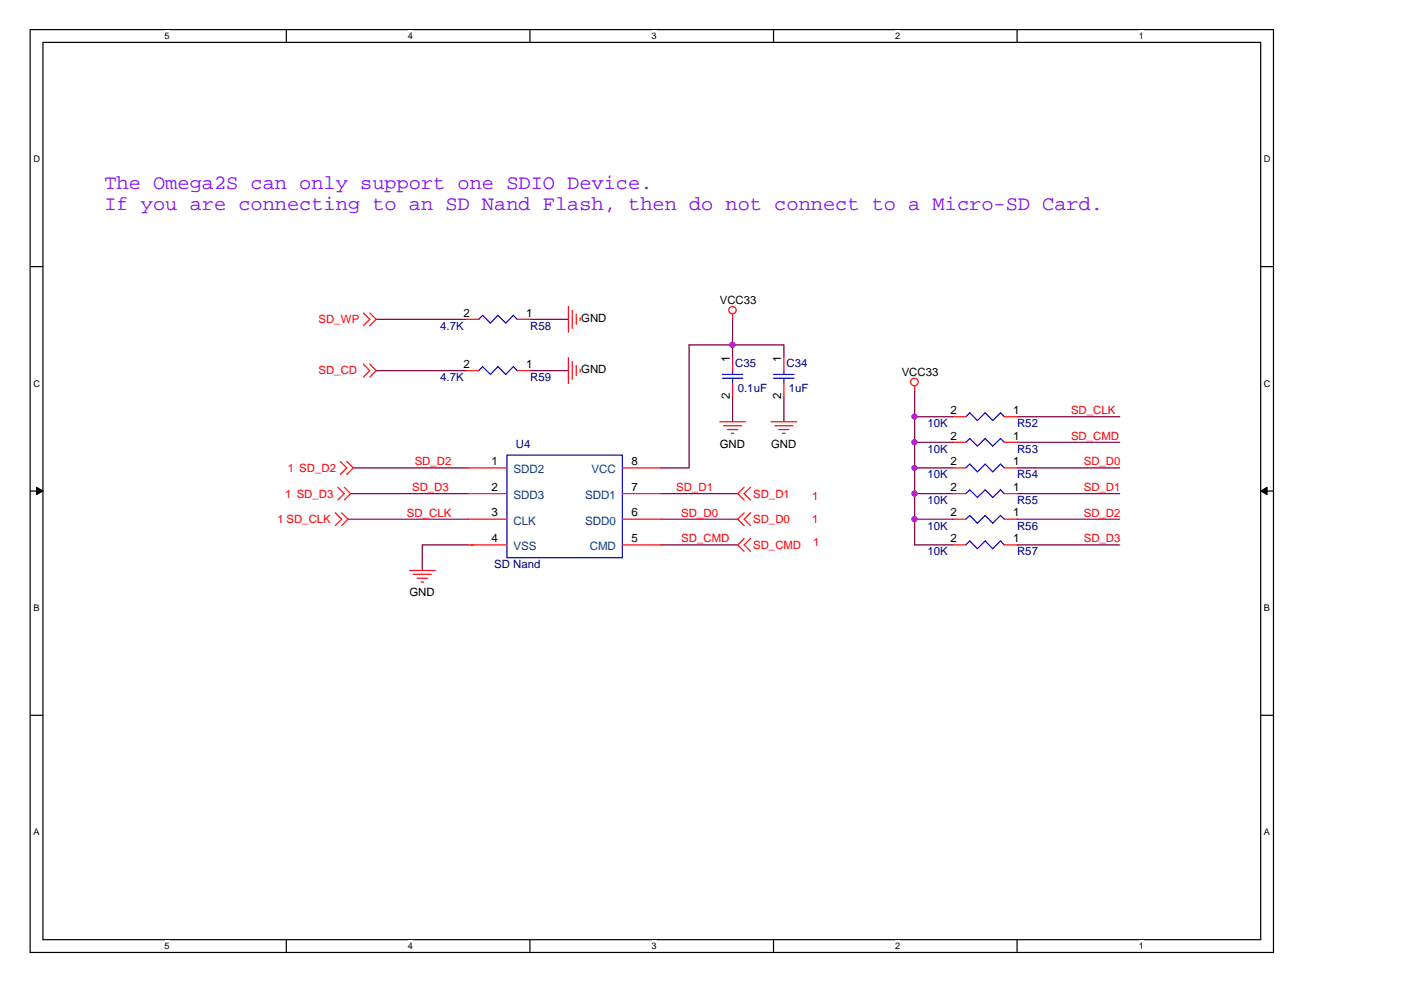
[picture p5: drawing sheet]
<svg xmlns="http://www.w3.org/2000/svg" width="297mm" height="210mm" viewBox="0 0 297 210" stroke-linecap="round" stroke-linejoin="round" font-family="sans-serif">
<path d="M6.4 6.3h263.6v195.6h-263.6zM9.1 9h258.2v190.2h-258.2z" fill="none" stroke="#000" stroke-width=".25"/>
<g fill="#fff">
<path d="M34.9 6.5h1v2.2h-1z"/>
<path d="M34.9 199.4h1v2.2h-1z"/>
</g>
<path d="M60.7 6.3v2.7M60.7 199.2v2.7" fill="none" stroke="#000" stroke-width=".25"/>
<g fill="#fff">
<path d="M86.5 6.5h1v2.2h-1z"/>
<path d="M86.5 199.4h1v2.2h-1z"/>
</g>
<path d="M112.4 6.3v2.7M112.4 199.2v2.7" fill="none" stroke="#000" stroke-width=".25"/>
<g fill="#fff">
<path d="M138.1 6.5h1.1v2.2h-1.1z"/>
<path d="M138.1 199.4h1.1v2.2h-1.1z"/>
</g>
<path d="M164 6.3v2.7M164 199.2v2.7" fill="none" stroke="#000" stroke-width=".25"/>
<g fill="#fff">
<path d="M189.8 6.5h1v2.2h-1z"/>
<path d="M189.8 199.4h1v2.2h-1z"/>
</g>
<path d="M215.6 6.3v2.7M215.6 199.2v2.7" fill="none" stroke="#000" stroke-width=".25"/>
<g fill="#fff">
<path d="M241.4 6.5h1.1v2.2h-1.1z"/>
<path d="M241.4 199.4h1.1v2.2h-1.1z"/>
<path d="M7.1 32.7h1.3v2.2h-1.3z"/>
<path d="M268 32.7h1.3v2.2h-1.3z"/>
<path d="M7.1 80.2h1.3v2.2h-1.3z"/>
<path d="M268 80.2h1.3v2.2h-1.3z"/>
</g>
<path d="M6.4 56.5h2.7M267.3 56.5h2.7" fill="none" stroke="#000" stroke-width=".25"/>
<g fill="#fff">
<path d="M7.1 127.8h1.2v2.2h-1.2z"/>
<path d="M268 127.8h1.2v2.2h-1.2z"/>
</g>
<path d="M6.4 104.1h2.7M267.3 104.1h2.7" fill="none" stroke="#000" stroke-width=".25"/>
<g fill="#000" stroke="#000" stroke-width=".21">
<path d="M7.7 103.3l1.4 .8-1.4 .8z" fill-rule="evenodd"/>
<path d="M267.3 104.1l1.3-.8v1.6z" fill-rule="evenodd"/>
</g>
<g fill="#fff">
<path d="M7.1 175.3h1.2v2.2h-1.2z"/>
<path d="M268 175.3h1.2v2.2h-1.2z"/>
</g>
<path d="M6.4 151.7h2.7M267.3 151.7h2.7" fill="none" stroke="#000" stroke-width=".25"/>
<g fill="none" stroke="#800040" stroke-width=".25">
<path d="M79.8 67.7h19M79.8 78.6h19M112.4 67.7h8.1M112.4 78.6h8.1M155.3 67.7v8.1M166.2 75.8v-2.7h-20.1v26.1h-6M74.9 99.2h24.4M155.3 84v5.4M166.2 84v5.4M193.9 82.9v32.6h8.2M193.9 88.4h8.2M193.9 93.8h8.2"/>
<path d="M193.9 99.2h8.2M215.6 88.4h21.8M215.6 93.8h21.8M215.6 99.2h21.8M73.8 110.1h25.5M74.3 104.7h25M99.3 115.5h-9.8v5.5M99.9 115.5h.5M140.1 115.5h16.3M140.1 110.1h16.3M140.1 104.7h16.3M193.9 110.1h8.2"/>
<path d="M193.9 104.7h8.2M215.6 115.5h21.8M215.6 110.1h21.8M215.6 104.7h21.8"/>
</g>
<g fill="#f0f" stroke="#f0f" stroke-width=".25">
<circle cx="193.9" cy="93.8" r=".52"/>
<circle cx="193.9" cy="88.3" r=".51"/>
<circle cx="193.9" cy="99.2" r=".51"/>
<circle cx="193.9" cy="110.1" r=".52"/>
<circle cx="193.9" cy="104.6" r=".52"/>
<circle cx="155.3" cy="73.1" r=".54"/>
</g>
<g fill="none" stroke="#f00" stroke-width=".25">
<path d="M77 66.4l1.4 1.3-1.4 1.4M77 77.2l1.4 1.4-1.4 1.3M78.4 66.4l1.4 1.3-1.4 1.4M78.4 77.2l1.4 1.4-1.4 1.3M98.8 78.6h2.7M98.8 67.7h2.7M109.6 78.6h2.8M109.6 67.7h2.8M120.5 65v5.4M120.5 75.8v5.5M121.3 65.8v3.8M121.3 76.7v3.7"/>
<path d="M122.2 66.6v2.2M122.2 77.5v2.1M123 67.4v.6M123 78.3v.5M155.3 66.6v1.1M155.3 75.8v2.8M166.2 75.8v2.8M72.1 97.8l1.4 1.4-1.4 1.4M73.5 97.8l1.4 1.4-1.4 1.4M99.3 99.2h8.2M132 99.2h8.1M152.6 89.4h5.4"/>
<path d="M153.4 90.3h3.8M154.2 91.1h2.2M155.1 91.9h.5M155.3 81.3v2.7M163.5 89.4h5.4M164.3 90.3h3.8M165.1 91.1h2.2M165.9 91.9h.6M166.2 81.3v2.7M193.9 81.8v1.1M202.1 93.8h2.7M202.1 88.4h2.7"/>
<path d="M202.1 99.2h2.7M212.9 93.8h2.7M212.9 88.4h2.7M212.9 99.2h2.7M71.1 108.7l1.3 1.4-1.3 1.3M71.6 103.3l1.4 1.4-1.4 1.3M72.4 108.7l1.4 1.4-1.4 1.3M73 103.3l1.3 1.4-1.3 1.3M99.3 104.7h8.2M99.3 115.5h8.2M99.3 110.1h8.2M132 104.7h8.1"/>
<path d="M132 115.5h8.1M132 110.1h8.1M157.8 103.3l-1.4 1.4 1.4 1.3M157.8 114.2l-1.4 1.3 1.4 1.4M157.8 108.7l-1.4 1.4 1.4 1.3M159.1 103.3l-1.3 1.4 1.3 1.3M159.1 114.2l-1.3 1.3 1.3 1.4M159.1 108.7l-1.3 1.4 1.3 1.3M202.1 104.7h2.7M202.1 115.5h2.7M202.1 110.1h2.7M212.9 104.7h2.7"/>
<path d="M212.9 115.5h2.7M212.9 110.1h2.7M86.8 121h5.5M87.6 121.8h3.8M88.5 122.6h2.1M89.3 123.4h.5"/>
<circle cx="155.3" cy="65.8" r=".78"/>
<circle cx="193.9" cy="81" r=".81"/>
</g>
<g fill="none" stroke="#00f" stroke-width=".25">
<path d="M101.5 78.6l.8-.9 1.7 1.7 1.6-1.7 1.6 1.7 1.6-1.7 .8 .9M101.5 67.7l.8-.8 1.7 1.6 1.6-1.6 1.6 1.6 1.6-1.6 .8 .8M153.2 79.4h4.3M155.3 78.6v.8M164 79.4h4.4M166.2 78.6v.8M107.5 96.5h24.5v21.8h-24.5zM153.2 80.2h4.3M155.3 80.2v1.1M164 80.2h4.4M166.2 80.2v1.1M204.8 93.8l.8-.8 1.6 1.6 1.7-1.6 1.6 1.6 1.6-1.6 .8 .8"/>
<path d="M204.8 88.4l.8-.9 1.6 1.7 1.7-1.7 1.6 1.7 1.6-1.7 .8 .9M204.8 99.2l.8-.8 1.6 1.6 1.7-1.6 1.6 1.6 1.6-1.6 .8 .8M204.8 104.7l.8-.8 1.6 1.6 1.7-1.6 1.6 1.6 1.6-1.6 .8 .8M204.8 115.5l.8-.8 1.6 1.6 1.7-1.6 1.6 1.6 1.6-1.6 .8 .8M204.8 110.1l.8-.8 1.6 1.6 1.7-1.6 1.6 1.6 1.6-1.6 .8 .8"/>
</g>
<g font-size="4.3" fill="#8000ff">
<text x="22.1" y="40.1">The Omega2S can only support one SDIO Device.</text>
<text x="22.1" y="44.5">If you are connecting to an SD Nand Flash, then do not connect to a Micro-SD Card.</text>
</g>
<g font-size="2.5">
<text x="98.3" y="67.1">2</text>
<text x="111.5" y="67.1">1</text>
<text x="98.3" y="78">2</text>
<text x="111.5" y="78">1</text>
<text x="154.7" y="76.7" transform="rotate(-90 154.7 76.7)">1</text>
<text x="165.6" y="76.7" transform="rotate(-90 165.6 76.7)">1</text>
<text x="154.7" y="84.6" transform="rotate(-90 154.7 84.6)">2</text>
<text x="165.6" y="84.6" transform="rotate(-90 165.6 84.6)">2</text>
<text x="201.5" y="87.8">2</text>
<text x="214.8" y="87.8">1</text>
<text x="201.5" y="93.2">2</text>
<text x="214.8" y="93.2">1</text>
<text x="104.2" y="98.6">1</text>
<text x="133.9" y="98.6">8</text>
<text x="201.5" y="98.6">2</text>
<text x="214.8" y="98.6">1</text>
<text x="104.2" y="104.1">2</text>
<text x="133.9" y="104.1">7</text>
<text x="201.5" y="104.1">2</text>
<text x="214.8" y="104.1">1</text>
<text x="104.2" y="109.5">3</text>
<text x="133.9" y="109.5">6</text>
<text x="201.5" y="109.5">2</text>
<text x="214.8" y="109.5">1</text>
<text x="104.2" y="114.9">4</text>
<text x="133.9" y="114.9">5</text>
<text x="201.5" y="114.9">2</text>
<text x="214.8" y="114.9">1</text>
</g>
<g font-size="2.5" fill="#004080">
<text x="108.8" y="100.3">SDD2</text>
<text x="125.4" y="100.3">VCC</text>
<text x="108.8" y="105.8">SDD3</text>
<text x="124" y="105.8">SDD1</text>
<text x="108.8" y="111.2">CLK</text>
<text x="124" y="111.2">SDD0</text>
<text x="108.8" y="116.7">VSS</text>
<text x="125.1" y="116.7">CMD</text>
</g>
<g font-size="2.4">
<text x="152.6" y="64.4">VCC33</text>
<text x="123.2" y="68.3">GND</text>
<text x="123.2" y="79.1">GND</text>
<text x="191.2" y="79.7">VCC33</text>
<text x="152.6" y="94.9">GND</text>
<text x="163.5" y="94.9">GND</text>
<text x="86.8" y="126.4">GND</text>
</g>
<g font-size="2.4" fill="#f00">
<text x="67.5" y="68.6">SD_WP</text>
<text x="67.5" y="79.4">SD_CD</text>
<text x="227.1" y="87.8">SD_CLK</text>
<text x="227.1" y="93.2">SD_CMD</text>
<text x="61" y="100">1 SD_D2</text>
<text x="87.9" y="98.7">SD_D2</text>
<text x="229.8" y="98.7">SD_D0</text>
<text x="60.5" y="105.5">1 SD_D3</text>
<text x="87.4" y="104.1">SD_D3</text>
<text x="143.4" y="104.1">SD_D1</text>
<text x="159.7" y="105.5">SD_D1</text>
<text x="172.2" y="106.1">1</text>
<text x="229.8" y="104.1">SD_D1</text>
<text x="58.8" y="110.9">1 SD_CLK</text>
<text x="86.3" y="109.5">SD_CLK</text>
<text x="144.4" y="109.5">SD_D0</text>
<text x="159.7" y="110.9">SD_D0</text>
<text x="172.2" y="110.9">1</text>
<text x="229.8" y="109.5">SD_D2</text>
<text x="144.4" y="115">SD_CMD</text>
<text x="159.7" y="116.4">SD_CMD</text>
<text x="172.4" y="115.8">1</text>
<text x="229.8" y="115">SD_D3</text>
</g>
<g font-size="2.4" fill="#000080">
<text x="93.3" y="69.9">4.7K</text>
<text x="112.4" y="69.9">R58</text>
<text x="155.9" y="77.8">C35</text>
<text x="166.8" y="77.8">C34</text>
<text x="93.3" y="80.8">4.7K</text>
<text x="112.4" y="80.8">R59</text>
<text x="156.4" y="83.2">0.1uF</text>
<text x="167.3" y="83.2">1uF</text>
<text x="109.4" y="94.9">U4</text>
<text x="196.6" y="96">10K</text>
<text x="196.6" y="90.6">10K</text>
<text x="215.6" y="96">R53</text>
<text x="215.6" y="90.6">R52</text>
<text x="196.6" y="101.4">10K</text>
<text x="215.6" y="101.4">R54</text>
<text x="196.6" y="106.9">10K</text>
<text x="215.6" y="106.9">R55</text>
<text x="196.6" y="112.3">10K</text>
<text x="215.6" y="112.3">R56</text>
<text x="196.6" y="117.7">10K</text>
<text x="215.6" y="117.7">R57</text>
<text x="104.8" y="120.5">SD Nand</text>
</g>
<g font-size="1.9">
<text x="34.9" y="8.3">5</text>
<text x="86.5" y="8.3">4</text>
<text x="138.1" y="8.3">3</text>
<text x="189.8" y="8.3">2</text>
<text x="241.4" y="8.3">1</text>
<text x="7.1" y="34.4">D</text>
<text x="268" y="34.4">D</text>
<text x="7.1" y="82">C</text>
<text x="268" y="82">C</text>
<text x="7.1" y="129.6">B</text>
<text x="268" y="129.6">B</text>
<text x="7.1" y="177.1">A</text>
<text x="268" y="177.1">A</text>
<text x="34.9" y="201.2">5</text>
<text x="86.5" y="201.2">4</text>
<text x="138.1" y="201.2">3</text>
<text x="189.8" y="201.2">2</text>
<text x="241.4" y="201.2">1</text>
</g>
</svg>
